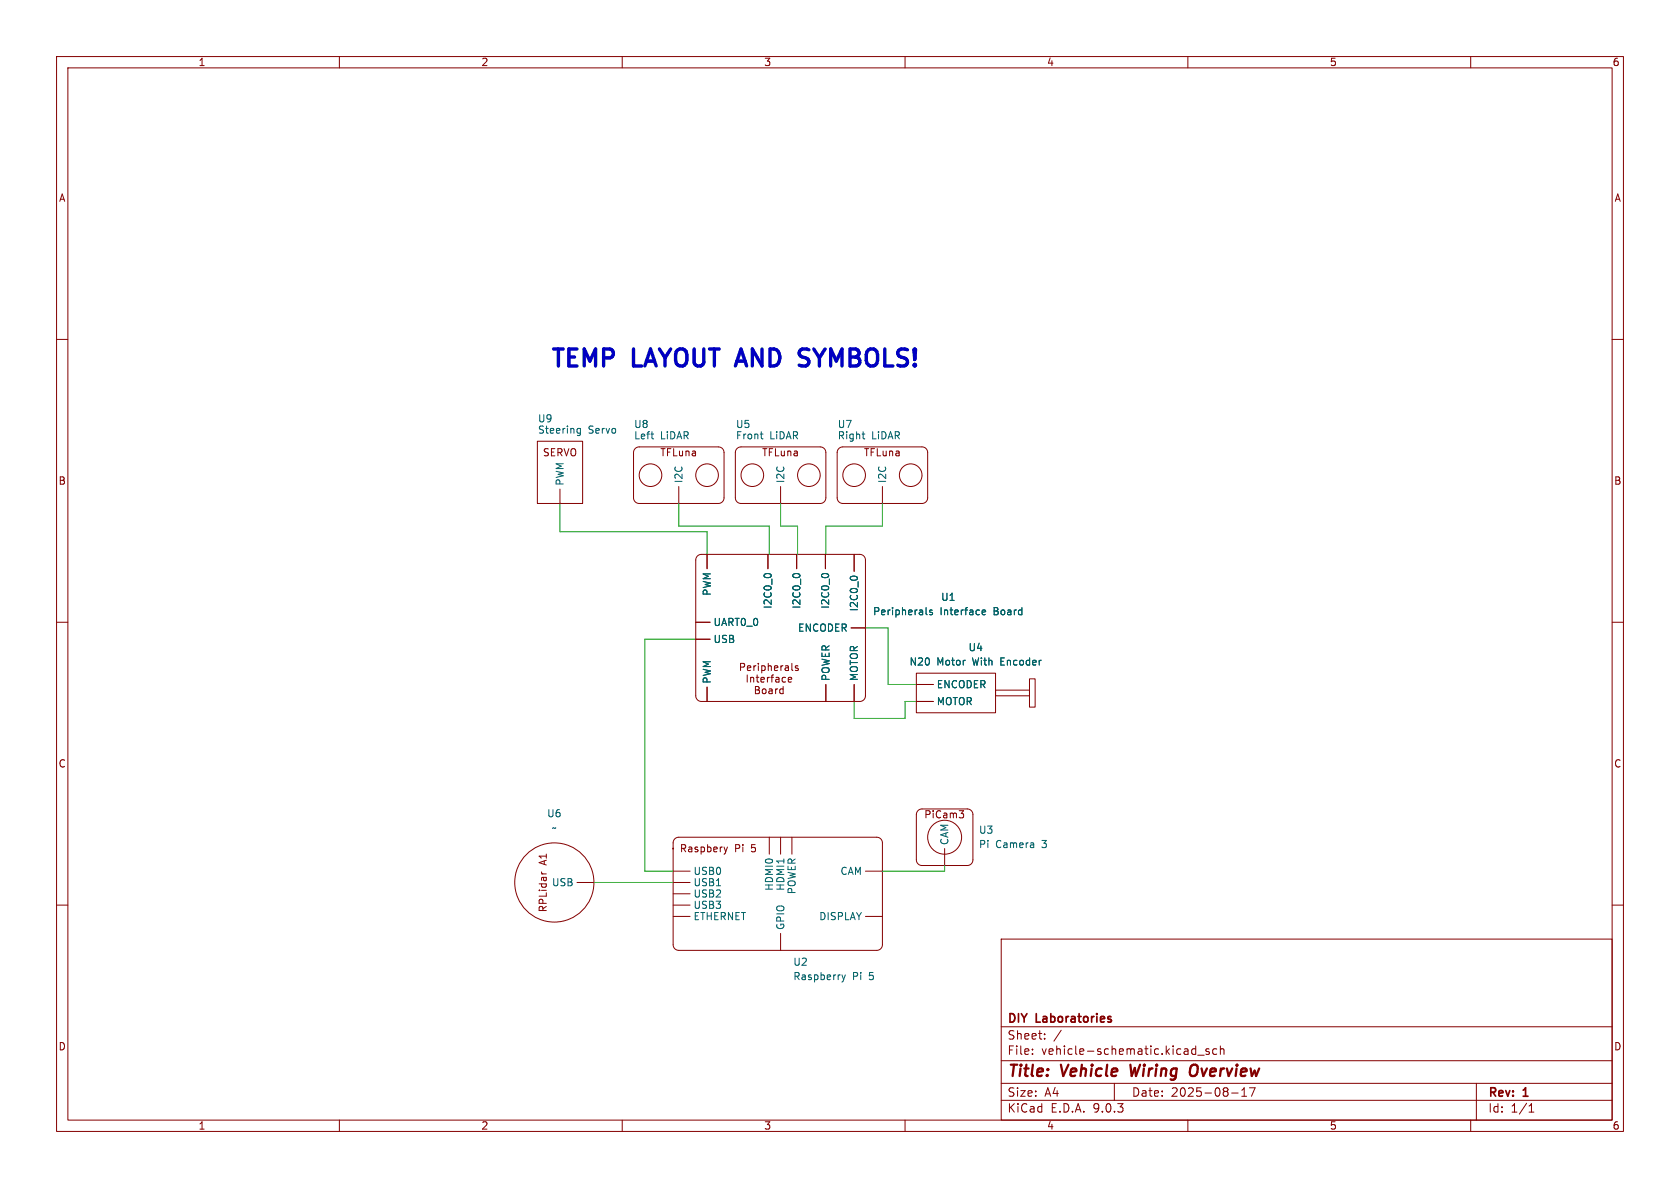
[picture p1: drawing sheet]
<svg xmlns="http://www.w3.org/2000/svg" width="297mm" height="210mm" viewBox="0 0 297 210" stroke-linecap="round" stroke-linejoin="round" font-family="sans-serif">
<g fill="none" stroke="#840000" stroke-width=".18">
<path d="M10 10h277v190h-277zM12 12h273v186h-273zM60 10v2M110 10v2M160 10v2M210 10v2M260 10v2M10 60h2M95 78h8v11h-8zM112.3 79.3l.7-.3h14a1 1 0 0 1 1 1v8a1 1 0 0 1-1 1h-14a1 1 0 0 1-1-1v-8zM130.3 79.3l.7-.3h14a1 1 0 0 1 1 1v8a1 1 0 0 1-1 1h-14a1 1 0 0 1-1-1v-8zM148.3 79.3l.7-.3h14a1 1 0 0 1 1 1v8a1 1 0 0 1-1 1h-14a1 1 0 0 1-1-1v-8z"/>
<path d="M285 60h2M99 86.5v2.5M120 86v3M123.3 98.3l.7-.3h28a1 1 0 0 1 1 1v24a1 1 0 0 1-1 1h-28a1 1 0 0 1-1-1v-24zM125 98v2.5M135.8 98v2.5M138 86v3M140.8 98v2.5M145.9 98v2.5M151 98v3M156 86v3M10 110h2"/>
<path d="M123 110h2.5M123 113h2.5M130.9 117.9h.6l.1-.2v-.3l-.7-.1v1.2M132.1 119.3v1.3M132.1 118.1l.6-.1v-.3h-.4l-.2 .2 .1 .6h.5M132.7 119.7v.9M132.7 119.9l.2-.2 .3 .1v.8M133.3 117.7v.8M133.6 117.7l-.3 .2M133.7 119.7h.5M133.9 119.3v1.1l.3 .2M134.1 117.3v.1"/>
<path d="M134.1 117.7v.8M134.7 117.7h.3l.3 .2-.1 .6h-.5M134.7 117.7v1.3M135.7 119.7v.9M135.8 117.8l.2-.1h.3l.1 .8M135.8 117.3v1.2M136 119.7l-.3 .3M136.3 119.7h.5M136.8 119.3l-.3 .2v1.1M136.9 118.1l.6-.1v-.3h-.4l-.2 .2 .1 .6h.5M137.2 119.8h.5v.8M138.1 117.7v.8"/>
<path d="M138.4 117.7l-.3 .2M138.8 117.7h.5l.1 .8M138.9 119.8l-.4-.1-.2 .3 .1 .5h.5M139.4 118l-.4 .1-.2 .1 .2 .3h.4M140 117.3v1.1l.2 .1M141.1 117.7h-.3l-.2 .2 .1 .2 .4 .1v.3h-.5M150.5 111h2.5M162 119h14v7h-14zM285 110h2M125 121.5v2.5M133.6 121.4h.4l.2 .2-.2 .4 .2 .1 .1 .3-.3 .2h-.4zM133.6 122h.4"/>
<path d="M134.5 120.2l.6-.2v-.2l-.4-.1-.2 .2 .1 .6h.5M134.8 121.9l.2-.1 .4 .1v.5l-.1 .2h-.3l-.2-.1zM136 121.8h.5v.8M136.5 122.1h-.4l-.2 .2 .2 .3h.4M137.1 121.8v.8M137.5 121.8l-.4 .2M137.7 120l-.4 .1-.2 .2 .2 .3 .4-.1M138.4 121.8h-.3l-.3 .2 .2 .6h.4M138.4 121.4v1.2M139.4 120.2l.6-.2-.1-.2-.4-.1-.1 .2v.6h.5M146 121v3M151 121v3"/>
<path d="M162 124h3M162 121h3M176 122h6v1h-6zM182 120h1v5h-1zM95.7 154.5h.9M95.7 154.1l.3 .4M96.6 151v.7M102 156h3M119 154h3M119 156h3M119 158h3M119.3 148.3l.7-.3h35a1 1 0 0 1 1 1v18a1 1 0 0 1-1 1h-35a1 1 0 0 1-1-1v-18z"/>
<path d="M128 149.7l.3 .9M128.3 150.6l-.1 .3M128.6 149.7l-.3 .9M136 148v3M138 148v3M140 148v3M153 154h3M162.3 143.3l.7-.3h8a1 1 0 0 1 1 1v8a1 1 0 0 1-1 1h-8a1 1 0 0 1-1-1v-8zM167 150v3M169.6 143.3h.8l-.5 .5M170.1 143.8l.3 .2v.3l-.3 .3M10 160h2"/>
<path d="M119 160h3M119 162h3M138 165v3M153 162h3M177 166h108v32h-108zM285 160h2M60 198v2M110 198v2M160 198v2M177 194.5h108M177 191.5h108M177 187.5h108"/>
<path d="M177 181.5h108M182.5 186.3v.1M182.5 185.5v.1M184.7 183.6v.1M184.7 182.8v.1M187.6 182.1l-1.3 2M197 191.5v3M210 198v2M211 185.4l.4 .1M211.4 184.9v1.5M211.4 186.3l-.4 .1M211.7 186.5h1.2"/>
<path d="M213.7 185.5l-.3-.1-.2 .2v.2l.5 .2v.3h-.5M215.1 185.5l-.4-.1-.3 .3v.4l.1 .2h.6M215.7 185.5l.3-.1 .3 .1 .1 .9M215.7 184.9v1.5M217.7 193.2h1.2M219.5 193.8h.9M219.5 192.7l.5-.4v1.5M220.9 192.3h1l-.7 1.5M260 198v2M261 191.5v6.5M270.3 196.6h.9M270.3 195.5l.4-.4v1.5"/>
<circle cx="115" cy="84" r="2"/>
<circle cx="125" cy="84" r="2"/>
<circle cx="133" cy="84" r="2"/>
<circle cx="143" cy="84" r="2"/>
<circle cx="151" cy="84" r="2"/>
<circle cx="161" cy="84" r="2"/>
<circle cx="98" cy="156" r="7"/>
<circle cx="167" cy="148" r="3"/>
</g>
<path d="M199.8 188.2l.3 2 .5-1.4M210.4 189.9l.2 .2a.71 .71 0 0 0 .9-.2M211.4 188.2a.77 .77 0 0 0-1 .7" fill="none" stroke="#840000" stroke-width=".4"/>
<g fill="none" stroke="#006464" stroke-width=".18">
<path d="M102.1 76.5l.1 .1 .4-.1M102.6 75.7v1.1l-.2 .2-.3-.1M102.6 75.8l-.4-.1-.1 .2M115.1 76.7h.5M115.4 77.6h.2M134.4 76.7h.5M134.6 77.5l.3 .1M152.4 76.7h.5M152.6 77.5l.3 .1M135.2 101.5l.4-.1 .6 .1M140.3 101.5l.3-.1 .7 .1M145.4 101.5l.3-.1 .7 .1"/>
<path d="M150.4 102l.4-.1 .7 .1M163.7 108.5l.2 .2M164.8 107.9l-.3-.1-.2 .2 .1 .2 .4 .1v.3h-.5M173.6 108.3l.6-.2v-.2l-.4-.1-.2 .2 .1 .6h.5M148.8 172.3l.3 .9M149.1 173.2l-.3 .4M149.4 172.3l-.3 .9"/>
</g>
<circle cx="119" cy="150" r=".08" fill="#840000" stroke="#840000" stroke-width=".18"/>
<path d="M99 89v5h26v4M120 89v4h16v5M138 89v4h3v5M156 89v4h-10v5M123 113h-9v41h5M153 111h4v10h5M151 124v3h9v-3h2M105 156h14M167 153v1h-11" fill="none" stroke="#009600" stroke-width=".18"/>
<path d="M141.7 64.7h.7M141.9 63.1l.5 .2M141.9 61.7h.7" fill="none" stroke="#0000c2" stroke-width=".6"/>
<g font-size="4.2" fill="#0000c2">
<text x="97" y="65.7">TEMP</text>
<text x="111.9" y="65.7">LAYOUT AND</text>
<text x="143.7" y="65.7">SYMBOLS!</text>
</g>
<g font-size="2.8" fill="#840000">
<text x="178" y="190.9">Title:</text>
<text x="187.7" y="190.9">Vehicle</text>
<text x="200.6" y="190.9">Wiring</text>
<text x="212" y="190.9">Overview</text>
</g>
<g font-size="2.1" fill="#840000">
<text x="178" y="184">Sheet:</text>
<text x="178" y="181.2">DIY</text>
<text x="183.2" y="181.2">Laboratories</text>
<text x="178" y="186.7">File:</text>
<text x="184.1" y="186.7">vehicle-schematic.kicad_sch</text>
<text x="178" y="196.9">KiCad</text>
<text x="178" y="194.1">Size:</text>
<text x="184.7" y="194.1">A4</text>
<text x="185.7" y="196.9">E.D.A.</text>
<text x="193.3" y="196.9">9.0.3</text>
<text x="200" y="194.1">Date:</text>
<text x="207" y="194.1">2025-08-17</text>
<text x="263" y="194.3">Rev:</text>
<text x="263" y="196.9">Id:</text>
<text x="267.1" y="196.9">1/1</text>
<text x="269.4" y="194.3">1</text>
</g>
<g font-size="1.8" fill="#840000">
<text x="35" y="11.9">1</text>
<text x="85" y="11.9">2</text>
<text x="135" y="11.9">3</text>
<text x="185" y="11.9">4</text>
<text x="235" y="11.9">5</text>
<text x="285" y="11.9">6</text>
<text x="10.3" y="35.9">A</text>
<text x="285.3" y="35.9">A</text>
<text x="95.9" y="80.9">SERVO</text>
<text x="116.6" y="80.9">TFLuna</text>
<text x="134.6" y="80.9">TFLuna</text>
<text x="152.6" y="80.9">TFLuna</text>
<text x="10.3" y="85.9">B</text>
<text x="285.3" y="85.9">B</text>
<text x="10.3" y="135.9">C</text>
<text x="285.3" y="135.9">C</text>
<text x="163.3" y="144.9">PiCam3</text>
<text x="96.9" y="153.5" transform="rotate(-90 96.9 153.5)">A1</text>
<text x="120.1" y="150.9">Raspbery</text>
<text x="129.9" y="150.9">Pi</text>
<text x="132.9" y="150.9">5</text>
<text x="96.9" y="161.9" transform="rotate(-90 96.9 161.9)">RPLidar</text>
<text x="10.3" y="185.9">D</text>
<text x="285.3" y="185.9">D</text>
<text x="35" y="199.9">1</text>
<text x="85" y="199.9">2</text>
<text x="135" y="199.9">3</text>
<text x="185" y="199.9">4</text>
<text x="235" y="199.9">5</text>
<text x="285" y="199.9">6</text>
</g>
<g font-size="1.8" fill="#006464">
<text x="95" y="76.9">Steering</text>
<text x="95" y="74.9">U9</text>
<text x="104" y="76.9">Servo</text>
<text x="112" y="75.9">U8</text>
<text x="112" y="77.9">Left</text>
<text x="116.7" y="77.9">LiDAR</text>
<text x="130" y="75.9">U5</text>
<text x="130" y="77.9">Front</text>
<text x="136.1" y="77.9">LiDAR</text>
<text x="148" y="75.9">U7</text>
<text x="148" y="77.9">Right</text>
<text x="154.1" y="77.9">LiDAR</text>
<text x="99.9" y="86" transform="rotate(-90 99.9 86)">PWM</text>
<text x="120.9" y="85.5" transform="rotate(-90 120.9 85.5)">I2C</text>
<text x="138.9" y="85.5" transform="rotate(-90 138.9 85.5)">I2C</text>
<text x="156.9" y="85.5" transform="rotate(-90 156.9 85.5)">I2C</text>
<text x="125.9" y="105.4" transform="rotate(-90 125.9 105.4)">PWM</text>
<text x="136.6" y="107.7" transform="rotate(-90 136.6 107.7)">I2C0_0</text>
<text x="141.7" y="107.7" transform="rotate(-90 141.7 107.7)">I2C0_0</text>
<text x="146.8" y="107.7" transform="rotate(-90 146.8 107.7)">I2C0_0</text>
<text x="166.3" y="106.4">U1</text>
<text x="126" y="110.9">UART0_0</text>
<text x="126" y="113.9">USB</text>
<text x="141" y="111.9">ENCODER</text>
<text x="151.9" y="108.2" transform="rotate(-90 151.9 108.2)">I2C0_0</text>
<text x="154.2" y="109">Peripherals</text>
<text x="166.2" y="109">Interface</text>
<text x="175.8" y="109">Board</text>
<text x="160.7" y="117.9">N20</text>
<text x="165.6" y="117.9">Motor</text>
<text x="171.1" y="115.3">U4</text>
<text x="172" y="117.9">With</text>
<text x="177.2" y="117.9">Encoder</text>
<text x="125.9" y="121" transform="rotate(-90 125.9 121)">PWM</text>
<text x="146.9" y="120.5" transform="rotate(-90 146.9 120.5)">POWER</text>
<text x="151.9" y="120.5" transform="rotate(-90 151.9 120.5)">MOTOR</text>
<text x="165.5" y="121.9">ENCODER</text>
<text x="165.5" y="124.9">MOTOR</text>
<text x="96.6" y="144.7">U6</text>
<text x="97.4" y="147.2">~</text>
<text x="167.9" y="149.5" transform="rotate(-90 167.9 149.5)">CAM</text>
<text x="173" y="147.6">U3</text>
<text x="122.5" y="154.9">USB0</text>
<text x="148.5" y="154.9">CAM</text>
<text x="173" y="150.1">Pi</text>
<text x="176" y="150.1">Camera</text>
<text x="184.3" y="150.1">3</text>
<text x="97.5" y="156.9">USB</text>
<text x="122.5" y="156.9">USB1</text>
<text x="122.5" y="158.9">USB2</text>
<text x="122.5" y="160.9">USB3</text>
<text x="136.9" y="157.6" transform="rotate(-90 136.9 157.6)">HDMI0</text>
<text x="138.9" y="157.6" transform="rotate(-90 138.9 157.6)">HDMI1</text>
<text x="140.9" y="158.2" transform="rotate(-90 140.9 158.2)">POWER</text>
<text x="122.5" y="162.9">ETHERNET</text>
<text x="138.9" y="164.5" transform="rotate(-90 138.9 164.5)">GPIO</text>
<text x="144.7" y="162.9">DISPLAY</text>
<text x="140.2" y="170.9">U2</text>
<text x="140.2" y="173.5">Raspberry</text>
<text x="150.7" y="173.5">Pi</text>
<text x="153.7" y="173.5">5</text>
</g>
</svg>
